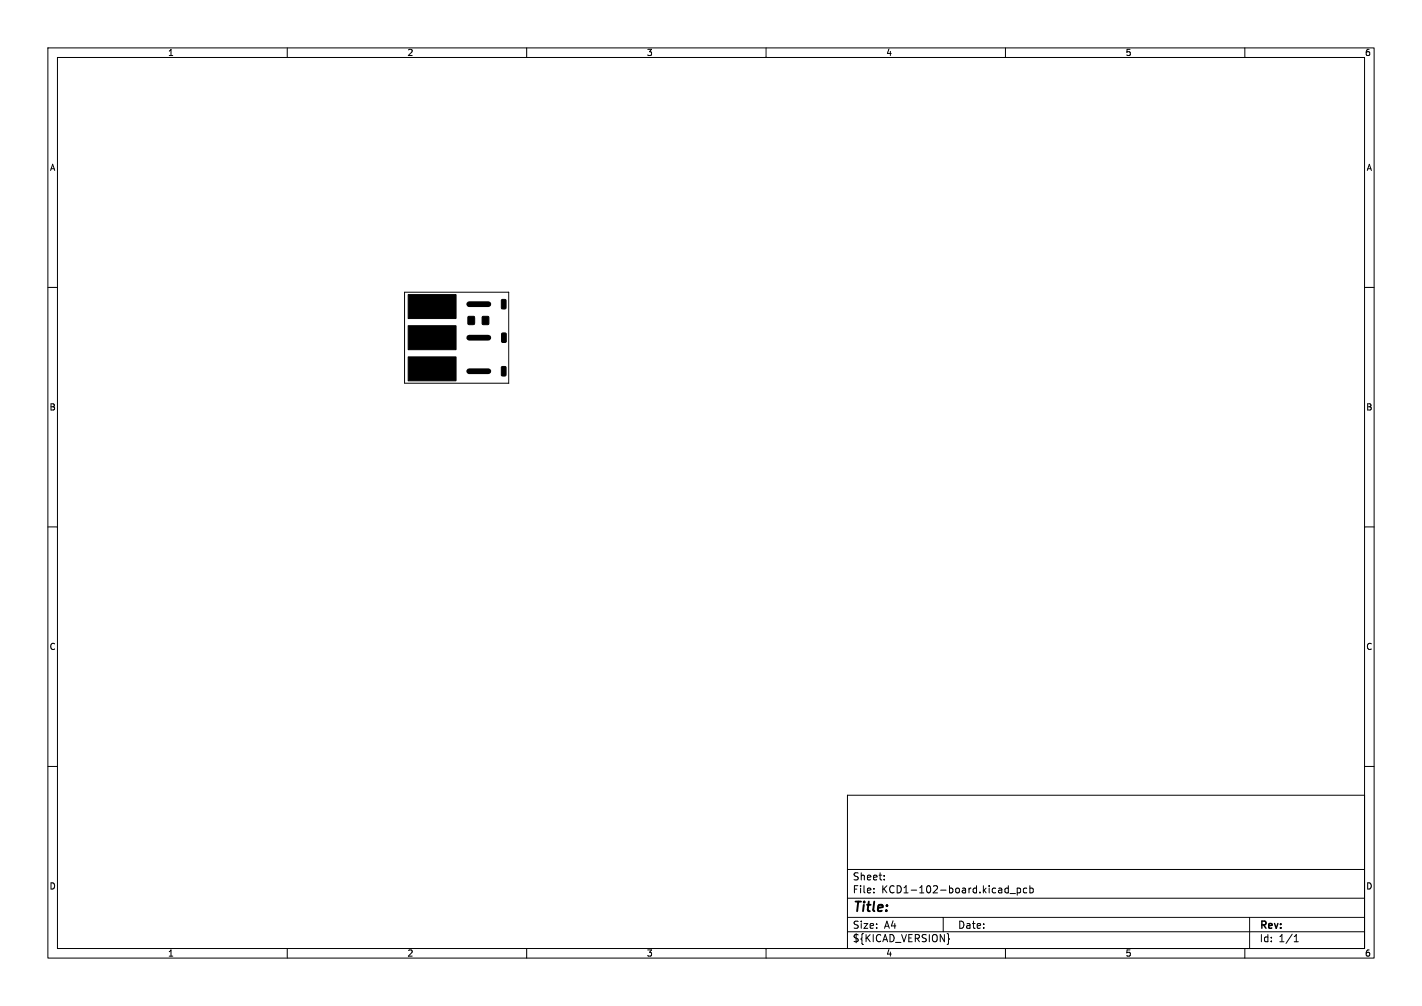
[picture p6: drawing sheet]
<svg xmlns="http://www.w3.org/2000/svg" width="297mm" height="210mm" viewBox="0 0 297 210" stroke-linecap="round" stroke-linejoin="round" font-family="sans-serif">
<g fill="none" stroke="#000" stroke-width=".21">
<path d="M10 10h277v190h-277zM12 12h273v186h-273zM60 10v2M110 10v2M160 10v2M210 10v2M260 10v2M10 60h2M285 60h2M84.5 61h21.7v19h-21.7zM10 110h2M285 110h2"/>
<path d="M10 160h2M285 160h2M177 166h108v32h-108zM60 198v2M110 198v2M160 198v2M177 194.5h108M177 191.5h108M177 187.5h108M177 181.5h108M182.5 186.3v.1M182.5 185.5v.1"/>
<path d="M184.7 183.6v.1M184.7 182.8v.1M197 191.5v3M198.1 195.8l.2 .2-.2 .2M210 198v2M210.5 185.4l.1 .1M210.6 184.9v1.5M210.6 186.3l-.1 .1M211 186.5h1.1M212.5 185.4v1.5M212.5 185.5l.4-.1 .3 .3-.2 .6h-.5M214.5 185.5l-.5-.1-.3 .3 .2 .6h.6"/>
<path d="M215.1 185.5l.4-.1 .3 .3-.1 .6h-.6M215.1 184.9v1.5M260 198v2M261 191.5v6.5M270.3 196.6h.9M270.3 195.5l.4-.4v1.5"/>
</g>
<path d="M98 63.5h4M98 70.5h4M98 77.5h4" fill="none" stroke="#000" stroke-width="1.2"/>
<path d="M85.3 68h9.9v5h-9.9zM85.3 61.5h9.9v5h-9.9zM85.3 74.5h9.9v5h-9.9zM97.8 66.1h1.3v1.6h-1.3zM100.8 66.1h1.2v1.6h-1.2zM104.8 62.6l.6-.1 .3 .2v1.6l-.2 .2h-.5l-.3-.2zM104.8 76.6l.6-.1 .3 .2v1.6l-.2 .2h-.5l-.3-.2zM104.8 69.6l.7-.1 .2 .2 .1 1.6-.2 .2h-.6l-.2-.2z" fill="#000" stroke="#000" stroke-width=".21"/>
<text font-size="2.8" x="178" y="190.9">Title:</text>
<g font-size="2.1">
<text x="178" y="184">Sheet:</text>
<text x="178" y="186.7">File:</text>
<text x="184.1" y="186.7">KCD1-102-board.kicad_pcb</text>
<text x="178" y="196.9">${KICAD_VERSION}</text>
<text x="178" y="194.1">Size:</text>
<text x="184.7" y="194.1">A4</text>
<text x="200" y="194.1">Date:</text>
<text x="263" y="194.3">Rev:</text>
<text x="263" y="196.9">Id:</text>
<text x="267.1" y="196.9">1/1</text>
</g>
<g font-size="1.8">
<text x="35" y="11.9">1</text>
<text x="85" y="11.9">2</text>
<text x="135" y="11.9">3</text>
<text x="185" y="11.9">4</text>
<text x="235" y="11.9">5</text>
<text x="285" y="11.9">6</text>
<text x="10.3" y="35.9">A</text>
<text x="285.4" y="35.9">A</text>
<text x="10.3" y="85.9">B</text>
<text x="285.3" y="85.9">B</text>
<text x="10.3" y="135.9">C</text>
<text x="285.3" y="135.9">C</text>
<text x="10.3" y="185.9">D</text>
<text x="285.3" y="185.9">D</text>
<text x="35" y="199.9">1</text>
<text x="85" y="199.9">2</text>
<text x="135" y="199.9">3</text>
<text x="185" y="199.9">4</text>
<text x="235" y="199.9">5</text>
<text x="285" y="199.9">6</text>
</g>
</svg>
